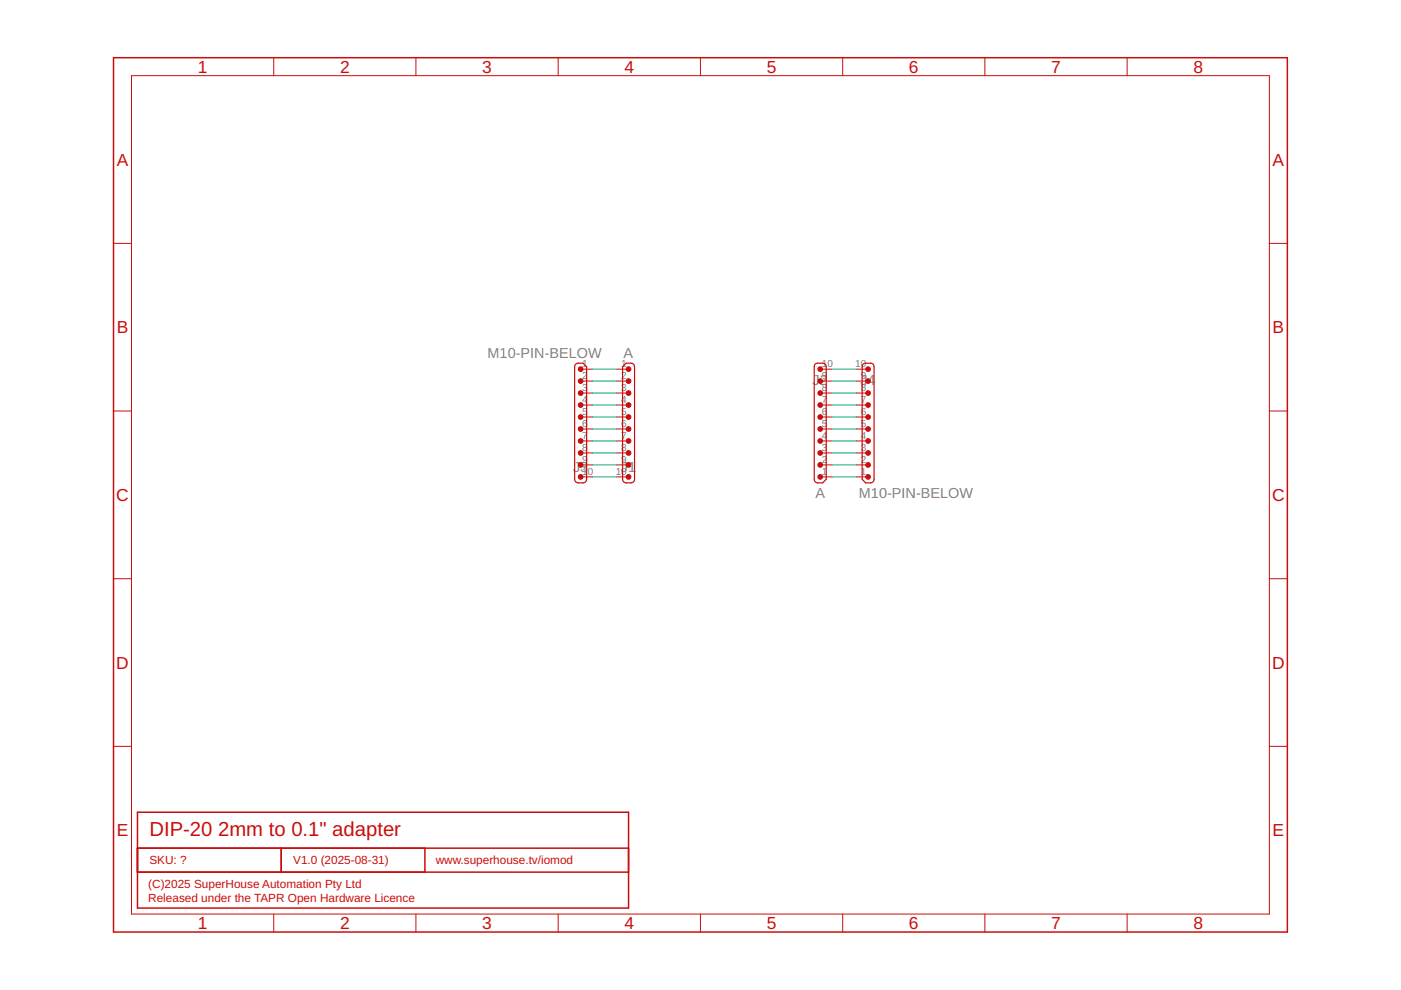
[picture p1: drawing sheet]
<svg xmlns="http://www.w3.org/2000/svg" width="297mm" height="210mm" viewBox="0 0 297 210" stroke-linecap="round" stroke-linejoin="round" font-family="sans-serif">
<path d="M24.1 12.2h248.8v185.4h-248.8zM29.1 172.2h104.2v20.3h-104.2zM29.1 179.8h104.2M59.6 179.8v5.1M90.1 179.8v5.1M29.1 184.9h104.2" fill="none" stroke="#c90d0c" stroke-width=".32"/>
<g fill="none" stroke="#c90d0c" stroke-width=".21">
<path d="M27.9 16h241.2v177.8h-241.2zM58 12.2v3.8M88.2 12.2v3.8M118.3 12.2v3.8M148.5 12.2v3.8M178.7 12.2v3.8M208.8 12.2v3.8M239 12.2v3.8M24.1 51.6h3.8M269.1 51.6h3.8M123.1 78.3h2.5M130.7 78.3h2.6"/>
<path d="M173.9 78.3h2.5M181.5 78.3h2.5M24.1 87.1h3.8M123.1 80.8h2.5M123.1 83.3h2.5M123.1 85.9h2.5M123.1 88.4h2.5M123.1 91h2.5M123.1 93.5h2.5M123.1 96h2.5M123.1 98.6h2.5M130.7 80.8h2.6"/>
<path d="M130.7 83.3h2.6M130.7 85.9h2.6M130.7 88.4h2.6M130.7 91h2.6M130.7 93.5h2.6M130.7 96h2.6M130.7 98.6h2.6M173.9 80.8h2.5M173.9 83.3h2.5M173.9 85.9h2.5M173.9 88.4h2.5M173.9 91h2.5"/>
<path d="M173.9 93.5h2.5M173.9 96h2.5M173.9 98.6h2.5M181.5 80.8h2.5M181.5 83.3h2.5M181.5 85.9h2.5M181.5 88.4h2.5M181.5 91h2.5M181.5 93.5h2.5M181.5 96h2.5M181.5 98.6h2.5M269.1 87.1h3.8"/>
<path d="M123.1 101.1h2.5M130.7 101.1h2.6M173.9 101.1h2.5M181.5 101.1h2.5M24.1 122.7h3.8M269.1 122.7h3.8M24.1 158.2h3.8M269.1 158.2h3.8M58 193.8v3.8M88.2 193.8v3.8M118.3 193.8v3.8M148.5 193.8v3.8"/>
<path d="M178.7 193.8v3.8M208.8 193.8v3.8M239 193.8v3.8"/>
</g>
<g fill="#c90d0c" stroke="#c90d0c" stroke-width=".21">
<circle cx="133.3" cy="83.3" r=".5"/>
<circle cx="133.3" cy="80.8" r=".5"/>
<circle cx="133.3" cy="78.3" r=".5"/>
<circle cx="133.3" cy="85.9" r=".5"/>
<circle cx="133.3" cy="88.4" r=".5"/>
<circle cx="133.3" cy="91" r=".5"/>
<circle cx="133.3" cy="93.5" r=".5"/>
<circle cx="133.3" cy="96" r=".5"/>
<circle cx="133.3" cy="98.6" r=".51"/>
<circle cx="133.3" cy="101.1" r=".51"/>
<circle cx="173.9" cy="96" r=".5"/>
<circle cx="173.9" cy="98.6" r=".51"/>
<circle cx="173.9" cy="101.1" r=".51"/>
<circle cx="173.9" cy="93.5" r=".5"/>
<circle cx="173.9" cy="91" r=".5"/>
<circle cx="173.9" cy="88.4" r=".5"/>
<circle cx="173.9" cy="85.9" r=".5"/>
<circle cx="173.9" cy="83.3" r=".5"/>
<circle cx="173.9" cy="80.8" r=".5"/>
<circle cx="173.9" cy="78.3" r=".5"/>
<circle cx="123.1" cy="83.3" r=".5"/>
<circle cx="123.1" cy="80.8" r=".5"/>
<circle cx="123.1" cy="78.3" r=".5"/>
<circle cx="123.1" cy="85.9" r=".5"/>
<circle cx="123.1" cy="88.4" r=".5"/>
<circle cx="123.1" cy="91" r=".5"/>
<circle cx="123.1" cy="93.5" r=".5"/>
<circle cx="123.1" cy="96" r=".5"/>
<circle cx="123.1" cy="98.6" r=".51"/>
<circle cx="123.1" cy="101.1" r=".51"/>
<circle cx="184" cy="96" r=".5"/>
<circle cx="184" cy="98.6" r=".51"/>
<circle cx="184" cy="101.1" r=".51"/>
<circle cx="184" cy="93.5" r=".5"/>
<circle cx="184" cy="91" r=".5"/>
<circle cx="184" cy="88.4" r=".5"/>
<circle cx="184" cy="85.9" r=".5"/>
<circle cx="184" cy="83.3" r=".5"/>
<circle cx="184" cy="80.8" r=".5"/>
<circle cx="184" cy="78.3" r=".5"/>
</g>
<path d="M122 77.3l.4-.3h1.2l.8 .8v23.8l-.2 .5-.6 .3-1.2-.1-.4-.2-.2-.5v-23.8zM132 77.8l.8-.8h1.2l.4 .3 .1 .5v23.8l-.1 .5-.6 .3-1.3-.1-.4-.2-.1-.5zM172.9 77.1l1.7-.1 .4 .3 .2 .5v23.8l-.8 .8-1.3-.1-.3-.2-.2-.5v-23.8zM183.1 77.1l1.7-.1 .4 .3 .1 .5v23.8l-.1 .5-.6 .3h-1.1l-.7-.8v-23.8z" fill="none" stroke="#c90d0c" stroke-width=".25"/>
<g fill="none" stroke="#0dab76" stroke-width=".21">
<path d="M125.6 78.3h5.1M176.4 78.3h5.1M125.6 80.8h5.1M125.6 83.3h5.1M125.6 85.9h5.1M125.6 88.4h5.1M125.6 91h5.1M125.6 93.5h5.1M125.6 96h5.1M125.6 98.6h5.1M176.4 80.8h5.1M176.4 83.3h5.1"/>
<path d="M176.4 85.9h5.1M176.4 88.4h5.1M176.4 91h5.1M176.4 93.5h5.1M176.4 96h5.1M176.4 98.6h5.1M125.6 101.1h5.1M176.4 101.1h5.1"/>
</g>
<g font-size="4.3" fill="#c90d0c">
<text x="31.7" y="177.3">DIP-20</text>
<text x="46.3" y="177.3">2mm to 0.1&quot; adapter</text>
</g>
<g font-size="3.7" fill="#c90d0c">
<text x="41.9" y="15.4">1</text>
<text x="72.1" y="15.4">2</text>
<text x="102.3" y="15.4">3</text>
<text x="132.4" y="15.4">4</text>
<text x="162.6" y="15.4">5</text>
<text x="192.7" y="15.4">6</text>
<text x="222.9" y="15.4">7</text>
<text x="253" y="15.4">8</text>
<text x="24.7" y="35.1">A</text>
<text x="269.8" y="35.1">A</text>
<text x="24.7" y="70.7">B</text>
<text x="269.8" y="70.7">B</text>
<text x="24.6" y="106.2">C</text>
<text x="269.7" y="106.2">C</text>
<text x="24.6" y="141.8">D</text>
<text x="269.7" y="141.8">D</text>
<text x="24.7" y="177.3">E</text>
<text x="269.8" y="177.3">E</text>
<text x="41.9" y="197">1</text>
<text x="72.1" y="197">2</text>
<text x="102.3" y="197">3</text>
<text x="132.4" y="197">4</text>
<text x="162.6" y="197">5</text>
<text x="192.7" y="197">6</text>
<text x="222.9" y="197">7</text>
<text x="253" y="197">8</text>
</g>
<g font-size="3.1" fill="#808080">
<text x="103.4" y="75.9">M10-PIN-BELOW</text>
<text x="132.2" y="75.9">A</text>
<text x="172.3" y="81.6">J2</text>
<text x="182.4" y="81.6">J4</text>
<text x="121.5" y="100">J3</text>
<text x="131.6" y="100">J1</text>
<text x="172.9" y="105.7">A</text>
<text x="182.1" y="105.7">M10-PIN-BELOW</text>
</g>
<g font-size="2.5" fill="#c90d0c">
<text x="31.7" y="183.1">SKU: ?</text>
<text x="62.2" y="183.1">V1.0 (2025-08-31)</text>
<text x="92.4" y="183.1">www.superhouse.tv/iomod</text>
<text x="31.4" y="188.2">(C)2025 SuperHouse Automation Pty Ltd</text>
<text x="31.4" y="191.3">Released under the TAPR Open Hardware Licence</text>
</g>
<g font-size="2.1" fill="#808080">
<text x="123.5" y="77.9">1</text>
<text x="131.7" y="77.9">1</text>
<text x="174.3" y="77.9">1</text>
<text x="175.4" y="77.9">0</text>
<text x="181.3" y="77.9">10</text>
<text x="123.5" y="80.4">2</text>
<text x="123.5" y="83">3</text>
<text x="131.7" y="80.4">2</text>
<text x="131.7" y="83">3</text>
<text x="174.3" y="83">8</text>
<text x="174.3" y="80.4">9</text>
<text x="182.5" y="83">8</text>
<text x="182.5" y="80.4">9</text>
<text x="123.5" y="85.5">4</text>
<text x="123.5" y="88.1">5</text>
<text x="131.7" y="85.5">4</text>
<text x="131.7" y="88.1">5</text>
<text x="174.3" y="88.1">6</text>
<text x="174.3" y="85.5">7</text>
<text x="182.5" y="88.1">6</text>
<text x="182.5" y="85.5">7</text>
<text x="123.5" y="90.6">6</text>
<text x="123.5" y="93.1">7</text>
<text x="123.5" y="95.7">8</text>
<text x="131.7" y="90.6">6</text>
<text x="131.7" y="93.1">7</text>
<text x="131.7" y="95.7">8</text>
<text x="174.3" y="95.7">3</text>
<text x="174.3" y="93.1">4</text>
<text x="174.3" y="90.6">5</text>
<text x="182.5" y="95.7">3</text>
<text x="182.5" y="93.1">4</text>
<text x="182.5" y="90.6">5</text>
<text x="123.5" y="98.2">9</text>
<text x="123.5" y="100.8">1</text>
<text x="124.7" y="100.8">0</text>
<text x="130.5" y="100.8">10</text>
<text x="131.7" y="98.2">9</text>
<text x="174.3" y="100.8">1</text>
<text x="174.3" y="98.2">2</text>
<text x="182.5" y="100.8">1</text>
<text x="182.5" y="98.2">2</text>
</g>
</svg>
